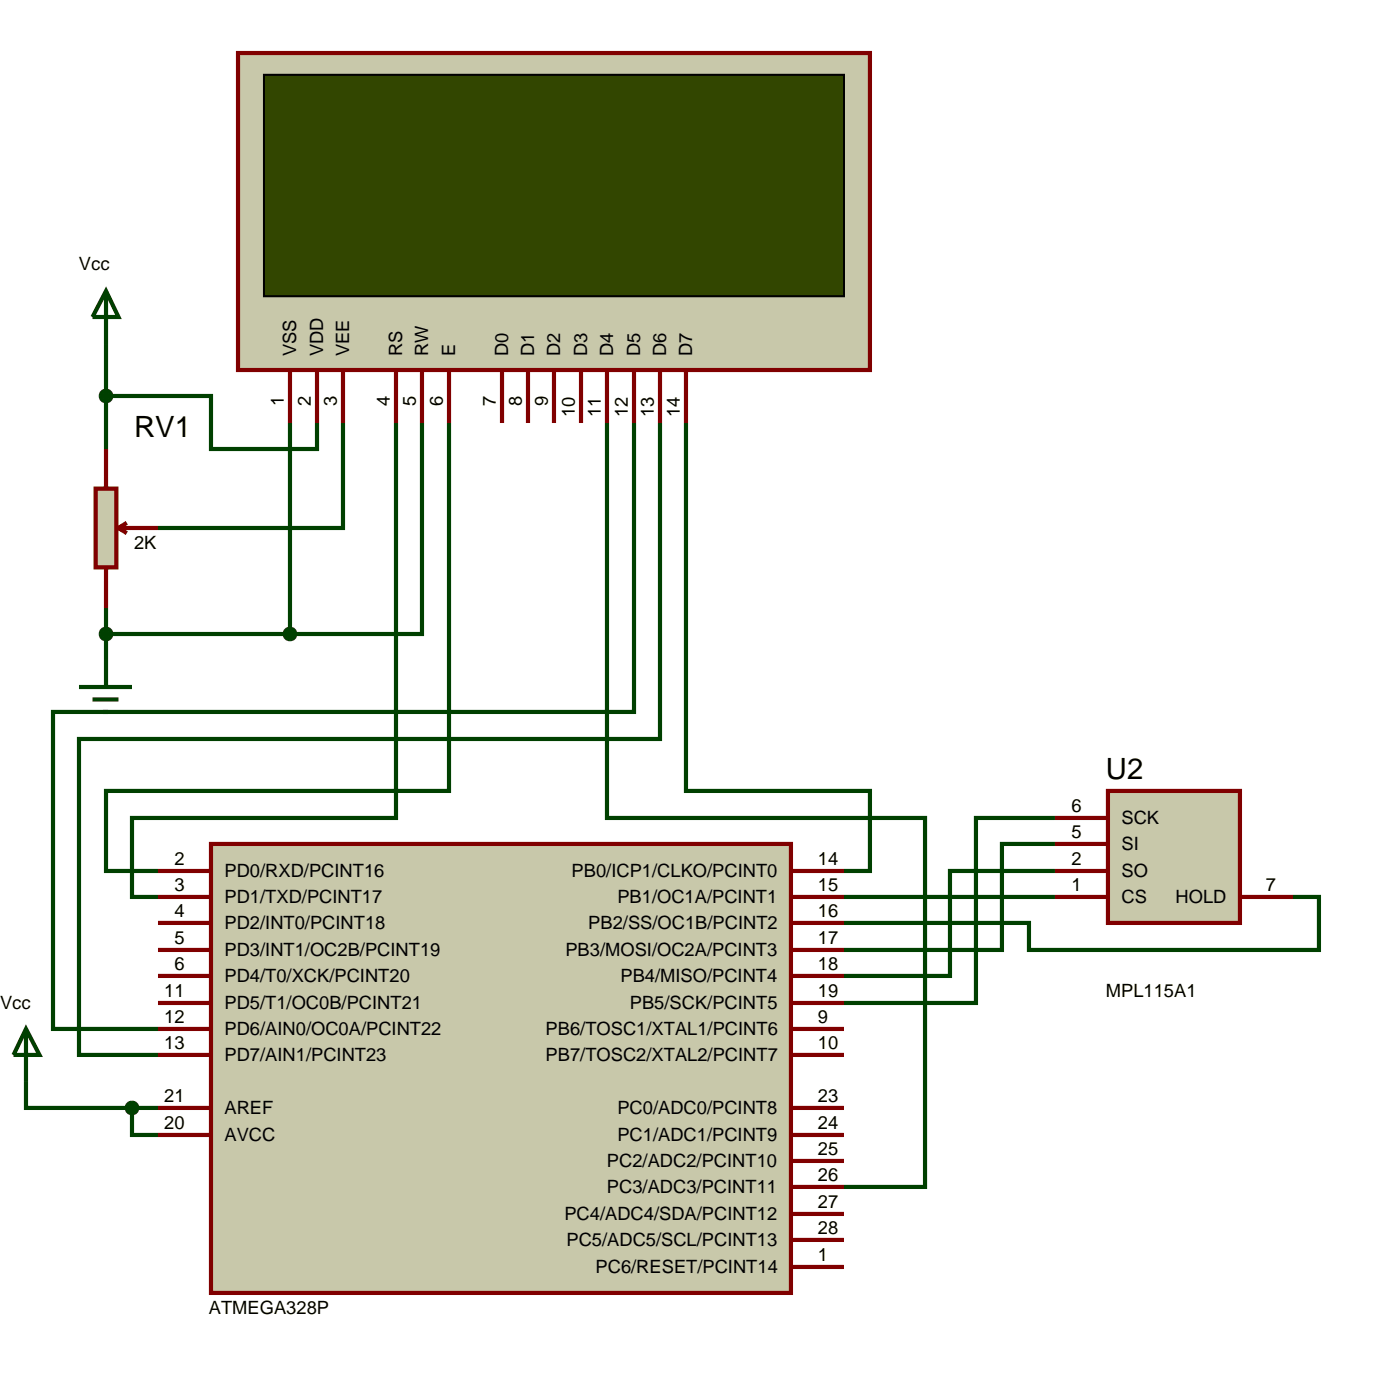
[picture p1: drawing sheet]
<svg xmlns="http://www.w3.org/2000/svg" width="132mm" height="135mm" viewBox="0 0 132 135" stroke-linecap="round" stroke-linejoin="round" font-family="sans-serif">
<g fill="none" stroke="#004000" stroke-width=".4">
<path d="M10.2 38.1h10.1v5.1h10.2v-2.5M10.2 33.1v10.1M10.2 58.5v5M27.9 40.7v20.3M33 40.7v10.1h-17.8M38.1 40.7v38h-25.4v7.6h2.5M40.6 40.7v20.3h-12.7M43.2 40.7v35.4h-33v7.7h5M58.4 40.7v38h30.6v35.5h-7.8M61 40.7v27.8h-55.9v30.5h10.1M63.5 40.7v30.4h-55.9v30.4h7.6M66 40.7v35.4h17.7v7.7h-2.5"/>
<path d="M10.2 61h17.7M101.5 78.7h-7.6v17.8h-12.7M81.2 86.3h20.3M101.5 81.2h-5.1v10.2h-15.2M101.5 83.8h-10.1v10.1h-10.2M124.4 86.3h2.5v5.1h-27.9v-2.6h-17.8M2.5 104.1v2.5h10.2M12.7 106.6v2.6h2.5M12.7 106.6h2.5"/>
</g>
<path d="M20.3 81.2h55.8v43.2h-55.8z" fill="#c8c8aa" stroke="#800000" stroke-width=".4"/>
<g fill="none" stroke="#800000" stroke-width=".4">
<path d="M15.2 83.8h5.1M15.2 86.3h5.1M15.2 91.4h5.1M15.2 88.8h5.1M15.2 99h5.1M15.2 96.5h5.1M15.2 93.9h5.1M76.1 83.8h5.1M76.1 86.3h5.1M76.1 91.4h5.1M76.1 88.8h5.1M76.1 99h5.1"/>
<path d="M76.1 96.5h5.1M76.1 93.9h5.1M15.2 101.5h5.1M15.2 109.2h5.1M15.2 106.6h5.1M76.1 101.5h5.1M76.1 119.3h5.1M76.1 116.8h5.1M76.1 114.2h5.1M76.1 111.7h5.1M76.1 109.2h5.1M76.1 106.6h5.1"/>
<path d="M76.1 121.9h5.1"/>
</g>
<path d="M2.5 99l1.3 2.5h-2.5zM2.5 99v5.1" fill="none" stroke="#004000" stroke-width=".4"/>
<path d="M12.4 106.2l.3-.1-.5 .5 .1-.3zM12.7 106.1l.3 .1 .1 .1 .1 .3zM13.2 106.6l-.1 .3-.1 .1-.3 .1zM12.2 106.6l.5 .5-.3-.1-.1-.1z" fill="#004000" stroke="#004000" stroke-width=".4"/>
<path d="M12.2 106.6l.5-.5 .5 .5-.5 .5z" fill="#004000"/>
<path d="M106.6 76.1h12.7v12.7h-12.7z" fill="#c8c8aa" stroke="#800000" stroke-width=".4"/>
<path d="M101.5 78.7h5.1M101.5 81.2h5.1M101.5 83.8h5.1M101.5 86.3h5.1M119.3 86.3h5.1" fill="none" stroke="#800000" stroke-width=".4"/>
<path d="M22.9 5.1h60.8v30.5h-60.8z" fill="#c8c8aa" stroke="#800000" stroke-width=".4"/>
<path d="M25.4 7.2h55.8v21.3h-55.8z" fill="#324600" stroke="#000" stroke-width=".2"/>
<g fill="none" stroke="#800000" stroke-width=".4">
<path d="M27.9 35.6v5.1M30.5 35.6v5.1M33 35.6v5.1M38.1 35.6v5.1M40.6 35.6v5.1M43.2 35.6v5.1M48.3 35.6v5.1M50.8 35.6v5.1M53.3 35.6v5.1M55.9 35.6v5.1M58.4 35.6v5.1M61 35.6v5.1"/>
<path d="M63.5 35.6v5.1M66 35.6v5.1"/>
</g>
<path d="M10.2 28l1.2 2.5h-2.5zM10.2 28v5.1M7.6 66.1h5.1M8.9 67.3h2.5M9.9 68.5h.5M10.2 63.5v2.6" fill="none" stroke="#004000" stroke-width=".4"/>
<path d="M9.2 47h2v7.6h-2z" fill="#c8c8aa" stroke="#800000" stroke-width=".4"/>
<path d="M10.2 43.2v3.8M10.2 54.6v3.9M11.4 50.8l.8 .5M11.4 50.8h3.8M12.2 50.3l-.8 .5" fill="none" stroke="#800000" stroke-width=".4"/>
<path d="M9.9 60.6l.3-.1-.5 .5 .1-.3zM10.2 60.5l.3 .1 .1 .1 .1 .3zM10.2 61.5l.5-.5-.1 .3-.1 .1zM9.7 61l.5 .5-.3-.1-.1-.1z" fill="#004000" stroke="#004000" stroke-width=".4"/>
<path d="M10.2 60.5l.5 .5-.5 .5-.5-.5z" fill="#004000"/>
<path d="M9.8 37.8l.1-.1 .3-.1-.5 .5zM10.2 37.6l.3 .1 .1 .1 .1 .3zM10.7 38.1l-.1 .3-.1 .1-.3 .1zM9.7 38.1l.5 .5-.3-.1-.1-.1z" fill="#004000" stroke="#004000" stroke-width=".4"/>
<path d="M9.7 38.1l.5-.5 .5 .5-.5 .5z" fill="#004000"/>
<path d="M27.5 60.7l.1-.1 .3-.1-.5 .5zM27.9 60.5l.3 .1 .1 .1 .1 .3zM27.9 61.5l.5-.5-.1 .3-.1 .1zM27.4 61l.5 .5-.3-.1-.1-.1z" fill="#004000" stroke="#004000" stroke-width=".4"/>
<path d="M27.9 60.5l.5 .5-.5 .5-.5-.5z" fill="#004000"/>
<g font-size="2.8">
<text x="12.9" y="42.1">RV1</text>
<text x="106.4" y="75">U2</text>
</g>
<g font-size="1.8">
<text x="7.6" y="26">Vcc</text>
<text x="28.5" y="34.3" transform="rotate(-90 28.5 34.3)">VSS</text>
<text x="31.1" y="34.3" transform="rotate(-90 31.1 34.3)">VDD</text>
<text x="33.6" y="34.3" transform="rotate(-90 33.6 34.3)">VEE</text>
<text x="38.7" y="34.3" transform="rotate(-90 38.7 34.3)">RS</text>
<text x="41.2" y="34.3" transform="rotate(-90 41.2 34.3)">RW</text>
<text x="43.8" y="34.3" transform="rotate(-90 43.8 34.3)">E</text>
<text x="48.9" y="34.3" transform="rotate(-90 48.9 34.3)">D0</text>
<text x="51.4" y="34.3" transform="rotate(-90 51.4 34.3)">D1</text>
<text x="53.9" y="34.3" transform="rotate(-90 53.9 34.3)">D2</text>
<text x="56.5" y="34.3" transform="rotate(-90 56.5 34.3)">D3</text>
<text x="59" y="34.3" transform="rotate(-90 59 34.3)">D4</text>
<text x="61.6" y="34.3" transform="rotate(-90 61.6 34.3)">D5</text>
<text x="64.1" y="34.3" transform="rotate(-90 64.1 34.3)">D6</text>
<text x="66.6" y="34.3" transform="rotate(-90 66.6 34.3)">D7</text>
<text x="27.3" y="39.1" transform="rotate(-90 27.3 39.1)">1</text>
<text x="29.9" y="39.1" transform="rotate(-90 29.9 39.1)">2</text>
<text x="32.4" y="39.1" transform="rotate(-90 32.4 39.1)">3</text>
<text x="37.5" y="39.1" transform="rotate(-90 37.5 39.1)">4</text>
<text x="40" y="39.1" transform="rotate(-90 40 39.1)">5</text>
<text x="42.6" y="39.1" transform="rotate(-90 42.6 39.1)">6</text>
<text x="47.7" y="39.1" transform="rotate(-90 47.7 39.1)">7</text>
<text x="50.2" y="39.1" transform="rotate(-90 50.2 39.1)">8</text>
<text x="52.7" y="39.1" transform="rotate(-90 52.7 39.1)">9</text>
<text x="55.3" y="40.1" transform="rotate(-90 55.3 40.1)">10</text>
<text x="57.8" y="40.1" transform="rotate(-90 57.8 40.1)">11</text>
<text x="60.4" y="40.1" transform="rotate(-90 60.4 40.1)">12</text>
<text x="62.9" y="40.1" transform="rotate(-90 62.9 40.1)">13</text>
<text x="65.4" y="40.1" transform="rotate(-90 65.4 40.1)">14</text>
<text x="12.9" y="52.8">2K</text>
<text x="16.8" y="83.2">2</text>
<text x="78.7" y="83.2">14</text>
<text x="103.1" y="78.1">6</text>
<text x="103.1" y="80.6">5</text>
<text x="103.1" y="83.2">2</text>
<text x="107.9" y="79.3">SCK</text>
<text x="107.9" y="81.8">SI</text>
<text x="16.8" y="88.2">4</text>
<text x="16.8" y="85.7">3</text>
<text x="21.6" y="89.4">PD2/INT0/PCINT18</text>
<text x="21.6" y="86.9">PD1/TXD/PCINT17</text>
<text x="21.6" y="84.4">PD0/RXD/PCINT16</text>
<text x="55" y="84.4">PB0/ICP1/CLKO/PCINT0</text>
<text x="56.6" y="89.4">PB2/SS/OC1B/PCINT2</text>
<text x="59.4" y="86.9">PB1/OC1A/PCINT1</text>
<text x="78.7" y="85.7">15</text>
<text x="78.7" y="88.2">16</text>
<text x="103.1" y="85.7">1</text>
<text x="107.9" y="84.4">SO</text>
<text x="107.9" y="86.9">CS</text>
<text x="113.1" y="86.9">HOLD</text>
<text x="121.8" y="85.7">7</text>
<text x="15.8" y="95.9">11</text>
<text x="16.8" y="93.3">6</text>
<text x="16.8" y="90.8">5</text>
<text x="21.6" y="94.5">PD4/T0/XCK/PCINT20</text>
<text x="21.6" y="92">PD3/INT1/OC2B/PCINT19</text>
<text x="54.4" y="92">PB3/MOSI/OC2A/PCINT3</text>
<text x="59.7" y="94.5">PB4/MISO/PCINT4</text>
<text x="78.7" y="90.8">17</text>
<text x="78.7" y="93.3">18</text>
<text x="78.7" y="95.9">19</text>
<text x="106.4" y="95.9">MPL115A1</text>
<text x="0" y="97.1">Vcc</text>
<text x="15.8" y="98.4">12</text>
<text x="15.8" y="100.9">13</text>
<text x="21.6" y="99.6">PD6/AIN0/OC0A/PCINT22</text>
<text x="21.6" y="97.1">PD5/T1/OC0B/PCINT21</text>
<text x="52.5" y="99.6">PB6/TOSC1/XTAL1/PCINT6</text>
<text x="60.6" y="97.1">PB5/SCK/PCINT5</text>
<text x="78.7" y="100.9">10</text>
<text x="78.7" y="98.4">9</text>
<text x="15.8" y="106">21</text>
<text x="21.6" y="107.2">AREF</text>
<text x="21.6" y="102.1">PD7/AIN1/PCINT23</text>
<text x="52.5" y="102.1">PB7/TOSC2/XTAL2/PCINT7</text>
<text x="59.4" y="107.2">PC0/ADC0/PCINT8</text>
<text x="78.7" y="106">23</text>
<text x="15.8" y="108.6">20</text>
<text x="21.6" y="109.8">AVCC</text>
<text x="58.4" y="112.3">PC2/ADC2/PCINT10</text>
<text x="59.4" y="109.8">PC1/ADC1/PCINT9</text>
<text x="78.7" y="113.6">26</text>
<text x="78.7" y="111.1">25</text>
<text x="78.7" y="108.6">24</text>
<text x="54.3" y="117.4">PC4/ADC4/SDA/PCINT12</text>
<text x="54.5" y="119.9">PC5/ADC5/SCL/PCINT13</text>
<text x="58.4" y="114.8">PC3/ADC3/PCINT11</text>
<text x="78.7" y="118.7">28</text>
<text x="78.7" y="116.2">27</text>
<text x="57.3" y="122.5">PC6/RESET/PCINT14</text>
<text x="78.7" y="121.3">1</text>
<text x="20.1" y="126.4">ATMEGA328P</text>
</g>
</svg>
